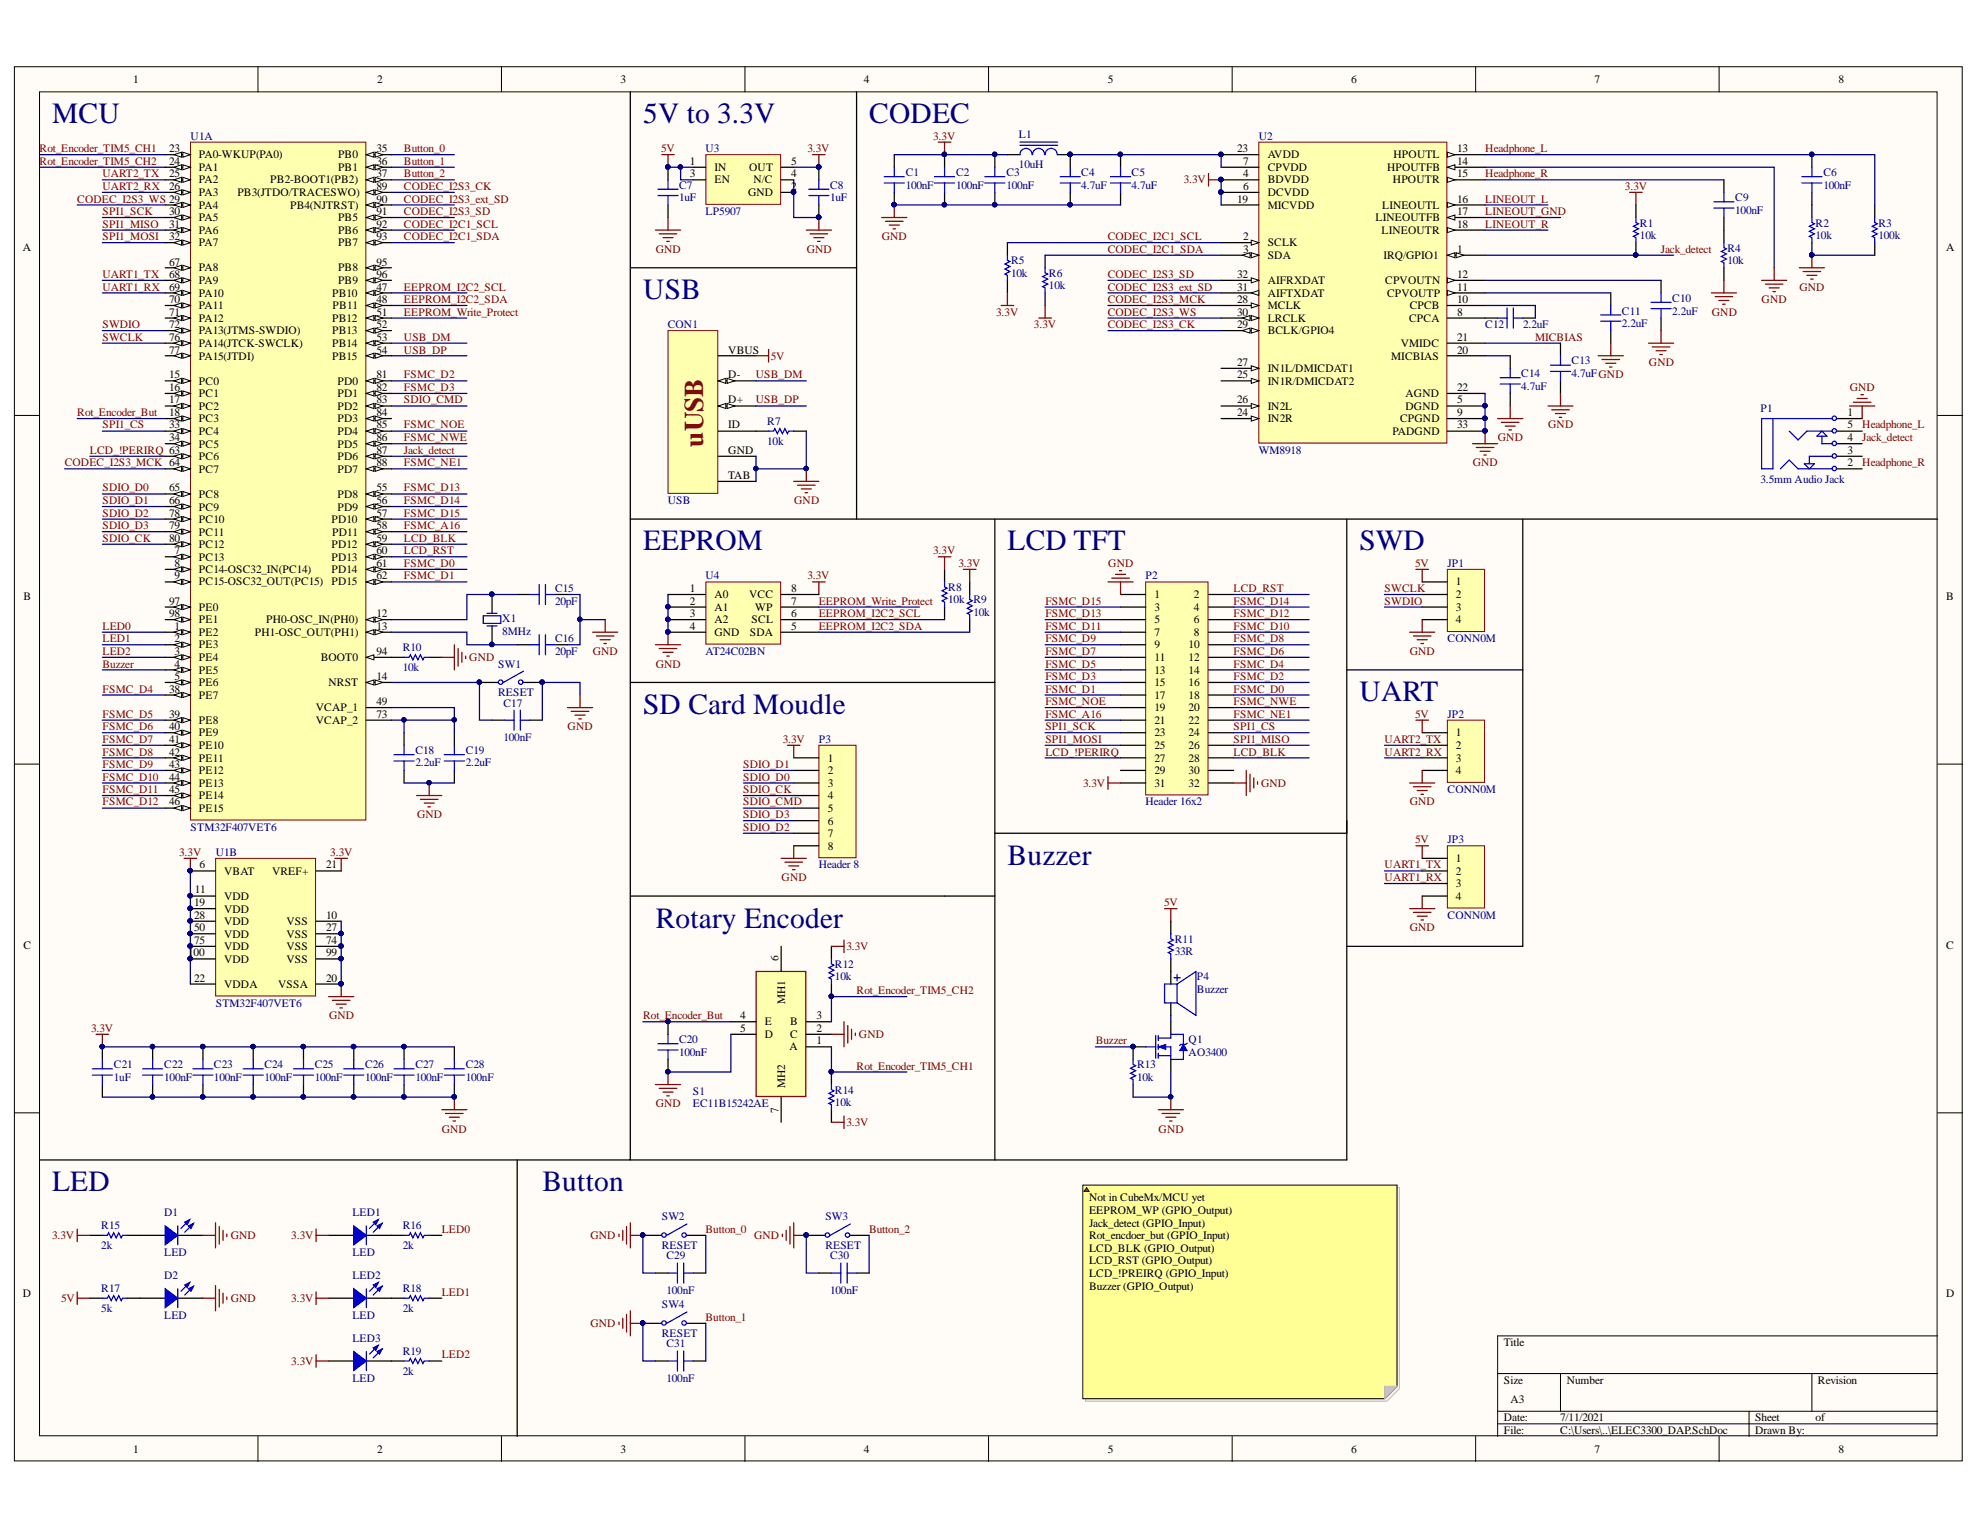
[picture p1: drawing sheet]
# Altium project ELEC3300_DAP.PrjPcb
1 sheet, 75 parts. Net scope: global (net labels, ports and power ports of the same name join across sheets).
Board file: ELEC3300_DAP.PcbDoc

## Sheet ELEC3300_DAP.SchDoc
size A3

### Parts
C1  100nF  [CC2012-0805]
C2  100nF  [CC2012-0805]
C3  100nF  [CC2012-0805]
C4  4.7uF  [CC2012-0805]
C5  4.7uF  [CC2012-0805]
C6  100nF  [CC2012-0805]
C7  1uF  [CC2012-0805]
C8  1uF  [CC2012-0805]
C9  100nF  [CC2012-0805]
C10  2.2uF  [CC2012-0805]
C11  2.2uF  [CC2012-0805]
C12  2.2uF  [CC2012-0805]
C13  4.7uF  [CC2012-0805]
C14  4.7uF  [CC2012-0805]
C15  20pF  [CC2012-0805]
C16  20pF  [CC2012-0805]
C17  100nF  [CC2012-0805]
C18  2.2uF  [CC2012-0805]
C19  2.2uF  [CC2012-0805]
C20  100nF  [CC2012-0805]
C21  1uF  [CC2012-0805]
C22  100nF  [CC2012-0805]
C23  100nF  [CC2012-0805]
C24  100nF  [CC2012-0805]
C25  100nF  [CC2012-0805]
C26  100nF  [CC2012-0805]
C27  100nF  [CC2012-0805]
C28  100nF  [CC2012-0805]
C29  100nF  [CC2012-0805]
C30  100nF  [CC2012-0805]
C31  100nF  [CC2012-0805]
CON1  USB  [USB-UB-S-HML]
D1  LED  [D0805]
D2  LED  [D0805]
JP1  CONN0M  [LOCKEDHDR-4W]
JP2  CONN0M  [LOCKEDHDR-4W]
JP3  CONN0M  [LOCKEDHDR-4W]
L1  10uH  [CL2012-0805]
LED1  LED  [D0805]
LED2  LED  [D0805]
LED3  LED  [D0805]
P1  3.5mm Audio Jack  [STX-3120-5B]
P2  Header 16x2  [HDR2X16]
P3  Header 8  [HDR1X8]
P4  Buzzer  [BUZ-9.0]
Q1  AO3400  [SO-G3/Z3.3]
R1  10k  [CR2012-0805]
R2  10k  [CR2012-0805]
R3  100k  [CR2012-0805]
R4  10k  [CR2012-0805]
R5  10k  [CR2012-0805]
R6  10k  [CR2012-0805]
R7  10k  [CR2012-0805]
R8  10k  [CR2012-0805]
R9  10k  [CR2012-0805]
R10  10k  [CR2012-0805]
R11  33R  [CR2012-0805]
R12  10k  [CR2012-0805]
R13  10k  [CR2012-0805]
R14  10k  [CR2012-0805]
R15  2k  [CR2012-0805]
R16  2k  [CR2012-0805]
R17  5k  [CR2012-0805]
R18  2k  [CR2012-0805]
R19  2k  [CR2012-0805]
S1  EC11B15242AE  [EC11B15242AE]
SW1  RESET  [PUSH SWITCH 2-PIN]
SW2  RESET  [PUSH SWITCH]
SW3  RESET  [PUSH SWITCH]
SW4  RESET  [PUSH SWITCH]
U1  STM32F407VET6  [STM-LQFP100_N]  (parts A,B of 2)
U2  WM8918  [QFN40P400X400X80-33N]
U3  LP5907  [SOT-23-5]
U4  AT24C02BN  [SOP-8]
X1  8MHz  [BCY-W2/E4.7]

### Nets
3.3V: C1.2 C2.2 C3.2 C8.2 C21.2 C22.2 C23.2 C24.2 C25.2 C26.2 C27.2 C28.2 L1.1 LED1.1(A) LED2.1(A) LED3.1(A) P2.31 P3.1 R1.1 R5.2 R6.2 R8.2 R9.2 R12.2 R14.1 R15.1 U1.6(VBAT) U1.11(VDD) U1.19(VDD) U1.21(VREF+) U1.22(VDDA) U1.28(VDD) U1.50(VDD) U1.75(VDD) U1.100(VDD) U2.4(BDVDD) U2.6(DCVDD) U2.19(MICVDD) U3.5(OUT) U4.8(VCC)
5V: C7.2 CON1.VBUS JP1.1 JP2.1 JP3.1 R11.2 R17.1 U3.1(IN) U3.3(EN)
GND: C1.1 C2.1 C3.1 C4.1 C5.1 C7.1 C8.1 C10.2 C11.1 C13.1 C14.1 C15.2 C16.2 C17.2 C18.1 C19.1 C20.2 C21.1 C22.1 C23.1 C24.1 C25.1 C26.1 C27.1 C28.1 C29.2 C30.2 C31.2 CON1.GND CON1.TAB D1.2(K) D2.2(K) JP1.4 JP2.4 JP3.4 P1.1 P2.1 P2.32 P3.8 Q1.2(S) R2.1 R3.1 R4.1 R7.2 R10.2 R13.1 S1.2(C) S1.5(D) SW1.2(NO) SW2.1(COMMON) SW3.1(COMMON) SW4.1(COMMON) U1.10(VSS) U1.20(VSSA) U1.27(VSS) U1.74(VSS) U1.99(VSS) U2.5(DGND) U2.9(CPGND) U2.14(HPOUTFB) U2.22(AGND) U2.33(PADGND) U3.2(GND) U3.4(N/C) U4.1(A0) U4.2(A1) U4.3(A2) U4.4(GND)
Button_0: C29.1 SW2.2(NO) U1.35(PB0)
Button_1: C31.1 SW4.2(NO) U1.36(PB1)
Button_2: C30.1 SW3.2(NO) U1.37(PB2-BOOT1(PB2))
Buzzer: Q1.1(G) R13.2 U1.4(PE5)
CODEC_I2C1_SCL: R5.1 U1.92(PB6) U2.2(SCLK)
CODEC_I2C1_SDA: R6.1 U1.93(PB7) U2.3(SDA)
CODEC_I2S3_CK: U1.89(PB3(JTDO/TRACESWO)) U2.29(BCLK/GPIO4)
CODEC_I2S3_ext_SD: U1.90(PB4(NJTRST)) U2.31(AIFTXDAT)
CODEC_I2S3_MCK: U1.64(PC7) U2.28(MCLK)
CODEC_I2S3_SD: U1.91(PB5) U2.32(AIFRXDAT)
CODEC_I2S3_WS: U1.29(PA4) U2.30(LRCLK)
EEPROM_I2C2_SCL: R8.1 U1.47(PB10) U4.6(SCL)
EEPROM_I2C2_SDA: R9.1 U1.48(PB11) U4.5(SDA)
EEPROM_Write_Protect: U1.51(PB12) U4.7(WP)
FSMC_A16: P2.21 U1.58(PD11)
FSMC_D0: P2.18 U1.61(PD14)
FSMC_D1: P2.17 U1.62(PD15)
FSMC_D2: P2.16 U1.81(PD0)
FSMC_D3: P2.15 U1.82(PD1)
FSMC_D4: P2.14 U1.38(PE7)
FSMC_D5: P2.13 U1.39(PE8)
FSMC_D6: P2.12 U1.40(PE9)
FSMC_D7: P2.11 U1.41(PE10)
FSMC_D8: P2.10 U1.42(PE11)
FSMC_D9: P2.9 U1.43(PE12)
FSMC_D10: P2.8 U1.44(PE13)
FSMC_D11: P2.7 U1.45(PE14)
FSMC_D12: P2.6 U1.46(PE15)
FSMC_D13: P2.5 U1.55(PD8)
FSMC_D14: P2.4 U1.56(PD9)
FSMC_D15: P2.3 U1.57(PD10)
FSMC_NE1: P2.22 U1.88(PD7)
FSMC_NOE: P2.19 U1.85(PD4)
FSMC_NWE: P2.20 U1.86(PD5)
Headphone_L: C6.2 P1.5 R3.2 U2.13(HPOUTL)
Headphone_R: C9.2 P1.2 U2.15(HPOUTR)
Jack_detect: P1.4 R1.2 U1.87(PD6) U2.1(IRQ/GPIO1)
LCD_!PERIRQ: P2.27 U1.63(PC6)
LCD_BLK: P2.28 U1.59(PD12)
LCD_RST: P2.2 U1.60(PD13)
LED0: R16.2 U1.1(PE2)
LED1: R18.2 U1.2(PE3)
LED2: R19.2 U1.3(PE4)
LINEOUT_GND: U2.17(LINEOUTFB)
LINEOUT_L: U2.16(LINEOUTL)
LINEOUT_R: U2.18(LINEOUTR)
MICBIAS: C13.2 U2.21(VMIDC)
Rot_Encoder_But: C20.1 S1.4(E) U1.18(PC3)
Rot_Encoder_TIM5_CH1: R14.2 S1.1(A) U1.23(PA0-WKUP(PA0))
Rot_Encoder_TIM5_CH2: R12.1 S1.3(B) U1.24(PA1)
SDIO_CK: P3.4 U1.80(PC12)
SDIO_CMD: P3.5 U1.83(PD2)
SDIO_D0: P3.3 U1.65(PC8)
SDIO_D1: P3.2 U1.66(PC9)
SDIO_D2: P3.7 U1.78(PC10)
SDIO_D3: P3.6 U1.79(PC11)
SPI1_CS: P2.24 U1.33(PC4)
SPI1_MISO: P2.26 U1.31(PA6)
SPI1_MOSI: P2.25 U1.32(PA7)
SPI1_SCK: P2.23 U1.30(PA5)
SWCLK: JP1.2 U1.76(PA14(JTCK-SWCLK))
SWDIO: JP1.3 U1.72(PA13(JTMS-SWDIO))
UART1_RX: JP3.3 U1.69(PA10)
UART1_TX: JP3.2 U1.68(PA9)
UART2_RX: JP2.3 U1.26(PA3)
UART2_TX: JP2.2 U1.25(PA2)
USB_DM: CON1.D- U1.53(PB14)
USB_DP: CON1.D+ U1.54(PB15)
NetC4_2: C4.2 C5.2 L1.2 U2.7(CPVDD) U2.23(AVDD)
NetC6_1: C6.1 R2.2
NetC9_1: C9.1 R4.2
NetC10_1: C10.1 U2.12(CPVOUTN)
NetC11_2: C11.2 U2.11(CPVOUTP)
NetC12_1: C12.1 U2.8(CPCA)
NetC12_2: C12.2 U2.10(CPCB)
NetC14_2: C14.2 U2.20(MICBIAS)
NetC15_1: C15.1 U1.12(PH0-OSC_IN(PH0)) X1.2(OSC2)
NetC16_1: C16.1 U1.13(PH1-OSC_OUT(PH1)) X1.1(OSC1)
NetC17_1: C17.1 SW1.1(COMMON) U1.14(NRST)
NetC18_2: C18.2 C19.2 U1.49(VCAP_1) U1.73(VCAP_2)
NetCON1_ID: CON1.ID R7.1
NetD1_1: D1.1(A) R15.2
NetD2_1: D2.1(A) R17.2
NetLED1_2: LED1.2(K) R16.1
NetLED2_2: LED2.2(K) R18.1
NetLED3_2: LED3.2(K) R19.1
NetP4_1: P4.1 R11.1
NetP4_2: P4.2 Q1.3(D)
NetR10_1: R10.1 U1.94(BOOT0)

Not connected (* = marked no-connect by the designer): P1 3; P2 29 30; S1 6(MH1) 7(MH2); U1 5(PE6) 7(PC13) 8(PC14-OSC32_IN(PC14)) 9(PC15-OSC32_OUT(PC15)) 15(PC0) 16(PC1) 17(PC2) 34(PC5) 52(PB13) 67(PA8) 70(PA11) 71(PA12) 77(PA15(JTDI)) 84(PD3) 95(PB8) 96(PB9) 97(PE0) 98(PE1); U2 24(IN2R) 25(IN1R/DMICDAT2) 26(IN2L) 27(IN1L/DMICDAT1)

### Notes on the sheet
- MCU
- 5V to 3.3V
- CODEC
- USB
- EEPROM
- LCD TFT
- SWD
- SD Card Moudle
- (near JP2) UART
- Buzzer
- Rotary Encoder
- (near R15) LED
- (near SW2) Button
- Not in CubeMx/MCU yet
  EEPROM_WP (GPIO_Output)
  Jack_detect (GPIO_Input)
  Rot_encdoer_but (GPIO_Input)
  LCD_BLK (GPIO_Output)
  LCD_RST (GPIO_Output)
  LCD_!PREIRQ (GPIO_Input)
  Buzzer (GPIO_Output)
